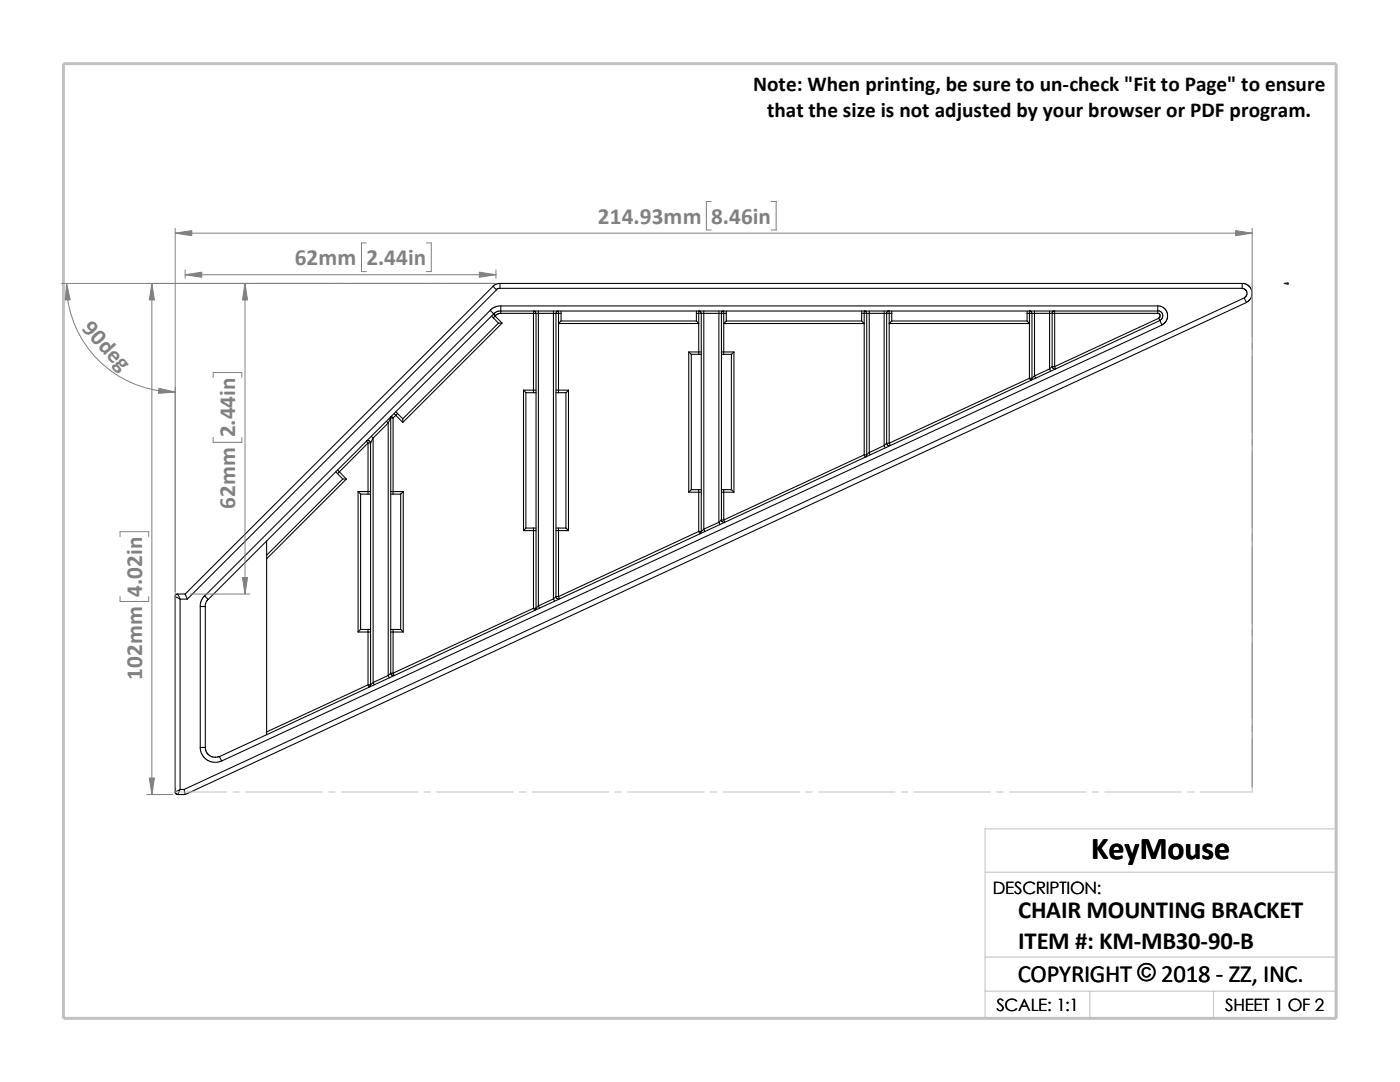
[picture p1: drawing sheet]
<svg xmlns="http://www.w3.org/2000/svg" width="279mm" height="216mm" viewBox="0 0 279 216" stroke-linecap="round" stroke-linejoin="round" font-family="sans-serif">
<g fill="none" stroke="#c0c0c0" stroke-width=".2">
<path d="M37 56.6h10M48.3 56.6h1.2M50.8 56.6h15.2M67.3 56.6h1.3M69.8 56.6h15.3M86.4 56.6h1.2M88.9 56.6h10.1M249.9 56.6v10.7M249.9 68.5v1.3M249.9 71.1v15.2M249.9 87.6v1.3M249.9 90.1v15.3"/>
<path d="M249.9 106.6v1.3M249.9 109.2v15.2M249.9 125.7v1.3M249.9 128.2v15.3M35 158h10.3M46.5 158h1.3M49.1 158h15.2M65.6 158h1.2M68.1 158h15.3M84.6 158h1.3M87.2 158h15.2M103.7 158h1.2"/>
<path d="M106.2 158h15.3M122.7 158h1.3M125.3 158h15.2M141.8 158h1.2M144.3 158h15.3M160.8 158h1.3M163.4 158h15.2M179.9 158h1.2M182.4 158h15.3M198.9 158h1.3M201.5 158h15.2M218 158h1.2"/>
<path d="M220.5 158h15.3M237 158h1.3M249.9 144.7v1.3M249.9 147.3v10.7h-10.3M196.6 174h70.1M196.6 191h70.1M196.6 197.8h70.1M217.5 197.8v5.4M242.2 197.8v5.4M26.8 203.2h239.9v-37.8h-70.1v37.8"/>
</g>
<path d="M12.7 12.7h254v190.5h-254z" fill="none" stroke="#c0c0c0" stroke-width=".59"/>
<g fill="none" stroke="#000" stroke-width=".21">
<path d="M98.4 57.1l-61.4 61.4M98.4 57.2l.7 .6-61.7 61.7M99.8 56.6h148.1M99.8 57.5h148.1M99.8 56.6v.9M99.8 57.5l-.4 .1-.3 .2M99.8 56.6h-.7l-.7 .6M247.9 57.5l.6 .2 .4 .7-.2 .7-.4 .3M247.9 56.6v.9M247.9 56.6h.7l.6 .4 .4 .4 .3 .7v.8l-.3 .7-.9 .7M248.3 59.4l.5 1-211.8 98.1M248.3 59.4l-211.6 98.1"/>
<path d="M97.8 61.9l-56.9 57 .6 .7M97.8 61.9l.8 .7M98.1 63.1l.3 .3M98.4 63.4l1.1 1.1M98.4 62.7l.4 .4M98.6 62.6l.3 .4M98.6 62.6l-57.1 57M98.8 63.1l1.4 1.4M98.8 63.1l-.4 .3M98.9 63l-.1 .1M99.5 64.5l-19.1 19.1M99.5 64.5h.7"/>
<path d="M99.9 61l-1.1 .3-1 .6M99.9 61h131.2M99.9 62.1h131.2M99.9 62.5h6.6M99.9 61v1.1M99.9 62.1h-.7l-.6 .5M99.9 62.1v.4M99.9 62.5l-.5 .1-.5 .4M100.2 64.5l-19.8 19.8M104.5 77.9h2M104.5 77.9v28M104.5 77.9l.4 .5"/>
<path d="M104.9 78.4h1.6M104.9 78.4v27M106.5 62.5v-.1a.22 .22 0 0 1 0-.3 .22 .22 0 0 1 .3 .2l.1 .2M106.5 62.5h.5M106.5 77.9h.5M106.5 77.9v.5M106.5 78.4h.5M106.5 62.5v15.4M107 62.5h.4M107 62.5v58.9M107.4 62.5h3M107.4 62.5v58.4"/>
<path d="M107.4 62.1v.4M110.4 62.5v57M110.4 62.1v.4M110.4 62.5h.6M111 62.5v56.5M111 62.5h.5M111 77.9h.5M111 78.4h.5M111 62.5l.1-.3a.23 .23 0 0 1 .3-.1 .23 .23 0 0 1 .1 .3v.1M111.5 77.9v.5M111.5 62.5h.5M111.5 62.5v15.4"/>
<path d="M111.5 78.4h1.4M111.5 77.9h2M112 64.1l-.5 .5h27.9l-.4-.5M112 64.1h27M112 62.5v1.6M112 62.1v.4M112.9 78.4v27M113.5 77.9v28M113.5 77.9l-.6 .5M137.5 70.2h1.9M137.5 70.2v28M137.5 70.2l.5 .5"/>
<path d="M138 70.7h1.4M138 70.7v27M139 62.5h.4M139 62.5v1.6M139 62.1v.4M139.4 62.1v.4M139.4 62.5h.6M139.4 70.2v.5M139.4 70.2h.6M139.4 62.5v7.7M139.4 62l.4 .1 .2 .4M139.4 70.7h.6"/>
<path d="M140 62.5v43.5M140 62.5h.5M140.5 62.1v.4M140.5 62.5h3M140.5 62.5v43.1M143.5 62.1v.4M143.5 62.5h.5M143.5 62.5v41.7M144 62.5v41.3M144 62.5l.1-.3a.23 .23 0 0 1 .3-.1 .23 .23 0 0 1 0 .3v.1M144 62.5h.4M144 70.2h.4"/>
<path d="M144 70.7h.4M144.4 62.5v7.7M144.4 70.7h1.6M144.4 70.2h2.1M144.4 70.2v.5M144.4 62.5h.5M144.9 64.1l-.5 .5h28.1l-.5-.5M144.9 62.1v.4M144.9 64.1h27.1M144.9 62.5v1.6M146 70.7v27M146.5 70.2v28"/>
<path d="M146.5 70.2l-.5 .5M172 62.5v1.6M172 62.1v.4M172 62.5h.5M172.5 62.5h.5M172.5 62.1v.4M172.5 62l.3 .1 .2 .4M172.5 62.5v28.3M173 62.5v28.3M173 62.5h.5M173.5 62.5h2.9M173.5 62.5v27.8"/>
<path d="M173.5 62.1v.4M176.4 62.5v26.4M176.4 62.5h.6M176.4 62.1v.4M177 62.5h.5M177 62.5v25.9M177.5 62l-.4 .1-.1 .4M177.5 62.1v.4M177.5 62.5v25.9M177.5 62.5h.5M178 64.1h27M178 62.5v1.6"/>
<path d="M178 62.1v.4M178 64.1l-.5 .5h27.9l-.4-.5M205 62.5v1.6M205 62.5h.4M205 62.1v.4M205.4 75.5l-27.9 12.9M205.4 62.5v13M205.4 62.1v.4M205.4 62.5h.6M205.4 75.5h.6M205.4 75.5l.3 .4 .2-.4M205.4 62l.4 .1 .2 .4"/>
<path d="M206 62.5v13M206 62.5h.5M206.5 75l.2 .4M206.5 62.1v.4M206.5 62.5h3M206.5 62.5v12.5M206.5 75l-.5 .5M209.5 73.6l.2 .4M209.5 73.6l-3 1.4M209.5 62.5v11.1M209.5 62.5h.5M209.5 62.1v.4"/>
<path d="M210 62.5h.5M210 73.2h.5M210 62.5v10.7M210 73.2l.2 .3 .5 .1-.2-.4M210 73.2l-.5 .4M210.5 62l-.4 .1-.1 .4M210.5 62.1v.4M210.5 62.5h20.6M210.5 62.5v10.7M231.1 61l.6 .1 .7 .4 .3 .4 .3 .7v.8l-.3 .7-.8 .7M231.1 61v1.1M231.1 62.1v.4"/>
<path d="M231.1 62.5l.3 .2 .2 .3-.4 .5M231.1 62l.6 .2 .3 .5v.6l-.5 .7M231.5 64l-187.7 87 .4 .8M231.5 64l.4 .9-187.7 86.9M231.5 64l-.2-.5-20.8 9.7M67 94.1l.4 .4M67.4 94.5l1 1.1M67.4 93.8l.3 .3M67.7 94.1l-.3 .4M67.7 94.1l1.4 1.5M68.4 95.6h.7M68.4 95.6l-15.2 15.2"/>
<path d="M69.1 95.6l-15.9 15.9M71.5 98.1h1.9M71.5 98.1v28M71.5 98.1l.5 .5M72 98.6h1.4M72 98.6v27M73.4 98.6h.6M73.4 88.4v9.7M73.4 88.4l-5.7 5.7M73.4 88.4l-.2-.3a.2 .2 0 0 1 .1-.2 .2 .2 0 0 1 .2 0l.4 .2v.3M73.4 88.4h.6M73.4 98.1h.6"/>
<path d="M73.4 98.1v.5M74 88.4v48.3M74.1 87l.4 .4M74.5 87.4l-.5 1M74.5 87.4v48.8M77.1 84.1l.4 .3M77.5 84.4l-3 3M77.5 84.4v50.4M77.9 83.4a.24 .24 0 0 1 .2-.3 .24 .24 0 0 1 .3 .3M78 83.4l-.5 1M78 83.4v50.9M78 83.4h.4"/>
<path d="M78 98.1h.4M78 98.6h.4M78.4 83.4v14.7M78.4 98.6h1.6M78.4 98.1h2.1M78.4 98.1v.5M78.7 82.5l.3 .4M79 82.9l-.6 .5M79 82.9l1.4 1.4M79 82.2l.3 .3M79.3 82.5l1.1 1.1M79.3 82.5l-.3 .4"/>
<path d="M80 98.6v27M80.4 83.6v.7M80.5 98.1l-.5 .5M80.5 98.1v28M137.5 98.2h1.9M138 97.7h1.4M138 97.7l-.5 .5M139.4 97.7h.6M139.4 97.7v.5M139.4 98.2v7.8M139.4 98.2h.6M144 97.7h.4"/>
<path d="M144 98.2h.4M144.4 98.2v5.6M144.4 97.7h1.6M144.4 98.2h2.1M144.4 97.7v.5M146 97.7l.5 .5M172.5 90.8h.5M172.5 90.8l.2 .4 .3-.4M172.5 90.8l-28.1 13M173.5 90.3l.2 .5M173.5 90.3l-.5 .5M176.4 88.9l-2.9 1.4"/>
<path d="M176.4 88.9l.3 .5M176.9 88.4l.2 .4 .6 .1-.2-.5M177 88.4h.5M177 88.4l-.6 .5M35 119l.9 .5M35 119v39M35.5 118.5l.4 1M35.5 118.5h1.5M35.5 118.5l-.4 .2-.1 .3M35.9 119.5v38M35.9 119.5h1.5M37 118.5l.4 1"/>
<path d="M40.8 118.9l-.7 1.1-.1 1M41.5 119.6l-.4 .7-.2 .7M53.2 107.9v38.7M104.5 105.9h2M104.9 105.4h1.6M104.9 105.4l-.4 .5M106.5 105.4v.5M106.5 105.4h.5M106.5 105.9h.5M106.5 105.9v15.5M110.4 119.5l-3 1.4M110.4 119.5l.3 .5"/>
<path d="M110.9 119l.2 .4 .6 .1-.2-.5M111 119h.5M111 105.4h.5M111 105.9h.5M111 119l-.6 .5M111.5 105.4v.5M111.5 105.9v13.1M111.5 105.4h1.4M111.5 105.9h2M112.9 105.4l.6 .5M139.4 106h.6M139.4 106l-27.9 13"/>
<path d="M139.4 106l.3 .5 .3-.5M140.5 105.6l.2 .4M140.5 105.6l-.5 .4M143.5 104.2l.2 .4M143.5 104.2l-3 1.4M143.9 103.8l.2 .3 .6 .1-.3-.4M144 103.8l-.5 .4M144 103.8h.4M40 121v28.1M40 121h1v28.1M71.5 126.1h1.9M72 125.6l-.5 .5"/>
<path d="M72 125.6h1.4M73.4 126.1h.6M73.4 136.7l-20.2 9.3M73.4 126.1v10.6M73.4 136.7l.3 .4M73.4 136.7h.6M73.4 125.6v.5M73.4 125.6h.6M74 136.7l-.4 .4M74.5 136.2l-.5 .5M74.5 136.2l.2 .5M77.5 134.8l-3 1.4"/>
<path d="M77.5 134.8l.2 .5M78 134.3l-.5 .5M78 134.3l.1 .4h.5M78 134.3h.4M78 125.6h.4M78 126.1h.4M78.4 126.1v8.2M78.4 125.6h1.6M78.4 126.1h2.1M78.4 134.3l.3 .5M78.4 125.6v.5M80 125.6l.5 .5"/>
<path d="M106.5 121.4l.1 .1a.17 .17 0 0 0 .1 .3 .18 .18 0 0 0 .2-.3l.1-.1M106.5 121.4h.5M106.5 121.4l-28.1 12.9M107.4 120.9l-.4 .5M107.4 120.9l.3 .5M35 158l.1 .4 .4 .1M35.5 158.5h1.5M35.9 157.5h.8M35.9 157.5l-.4 1M35.9 157.5l-.9 .5M36.7 157.5l.3 1M40 149.1v.7l.3 .8 1.1 1.1 1.1 .4h.8l.9-.3"/>
<path d="M40 149.1h1M41 149.1v.6l.3 .5 .5 .6 1.2 .3 .8-.2"/>
</g>
<path d="M256.3 56.6l.3-.1v.1z" fill="#00f" stroke="#00f" stroke-width=".2"/>
<path d="M256.3 56.6h.8M256.8 56.4l.3 .3M257 56.6h.1M257 56.4v.3M257.1 56.4l-.3 .3" fill="none" stroke="#00f" stroke-width=".2"/>
<g fill="none" stroke="#808080" stroke-width=".2">
<path d="M12.3 56.6h86.5M13.3 56.6a21.6 21.6 0 0 0 21.7 21.6M30.3 56.6v101.9M35 46.5h214.9M35 45.6v111.5M37 54.8h62M37 53.8v1.7M48.9 56.6v61.9M73.1 48.5h-1v5.7h1M85.1 48.5h1v5.7h-1M99 53.8v1.7M141.9 40.2h-.9v5.7h.9"/>
<path d="M153.9 40.2h1v5.7h-1M249.9 45.6v111.5M42.5 75.3v-1h5.8v1M42.5 87.3v1h5.8v-1M24 107.1v-1h5.7v1M24 119v1h5.7v-1M38 118.5h11.9M29.3 158.5h5.2"/>
</g>
<g fill="#808080" stroke="#808080" stroke-width=".2">
<path d="M37 54.8l3.3-.5v1z"/>
<path d="M95.7 54.3l3.3 .5-3.3 .5z"/>
<path d="M35 46.5l3.3-.5v1z"/>
<path d="M246.6 46l3.3 .5-3.3 .5z"/>
<path d="M48.4 115.2h1l-.5 3.3z"/>
<path d="M48.9 56.6l.5 3.3h-1z"/>
<path d="M29.8 155.2h1l-.5 3.3z"/>
<path d="M30.3 56.6l.5 3.3h-1z"/>
<path d="M13.3 56.6l.7 3.2-1 .1z"/>
<path d="M31.7 77.5l3.3 .7-3.4 .3z"/>
</g>
<text font-size="6.4" x="217.8" y="171.4">KeyMouse</text>
<g font-size="4.9">
<text x="203.2" y="183.2">CHAIR MOUNTING BRACKET</text>
<text x="203.2" y="189.3">ITEM #: KM-MB30-90-B</text>
<text x="203.1" y="195.9">COPYRIGHT © 2018 - ZZ, INC.</text>
<text x="203.1" y="195.9">COPYRIGHT ©</text>
</g>
<g font-size="4.6" fill="#808080">
<text x="119.3" y="44.7">214.93mm</text>
<text x="141.9" y="44.7">8.46in</text>
<text x="58.8" y="53">62mm</text>
<text x="73.1" y="53">2.44in</text>
<text x="16.2" y="65.6" transform="rotate(47 16.2 65.6)">90deg</text>
<text x="46.9" y="87.3" transform="rotate(-90 46.9 87.3)">2.44in</text>
<text x="46.9" y="101.6" transform="rotate(-90 46.9 101.6)">62mm</text>
<text x="28.4" y="119" transform="rotate(-90 28.4 119)">4.02in</text>
<text x="28.4" y="135.7" transform="rotate(-90 28.4 135.7)">102mm</text>
</g>
<g font-size="4.2">
<text x="150.3" y="18.1">Note: When printing, be sure to un-check &quot;Fit to Page&quot; to ensure</text>
<text x="153.1" y="23.3">that the size is not adjusted by your browser or PDF program.</text>
</g>
<g font-size="3.4">
<text x="198.2" y="178.5">DESCRIPTION:</text>
<text x="198.8" y="201.7">SCALE: 1:1</text>
<text x="244.5" y="201.7">SHEET 1 OF 2</text>
</g>
</svg>
